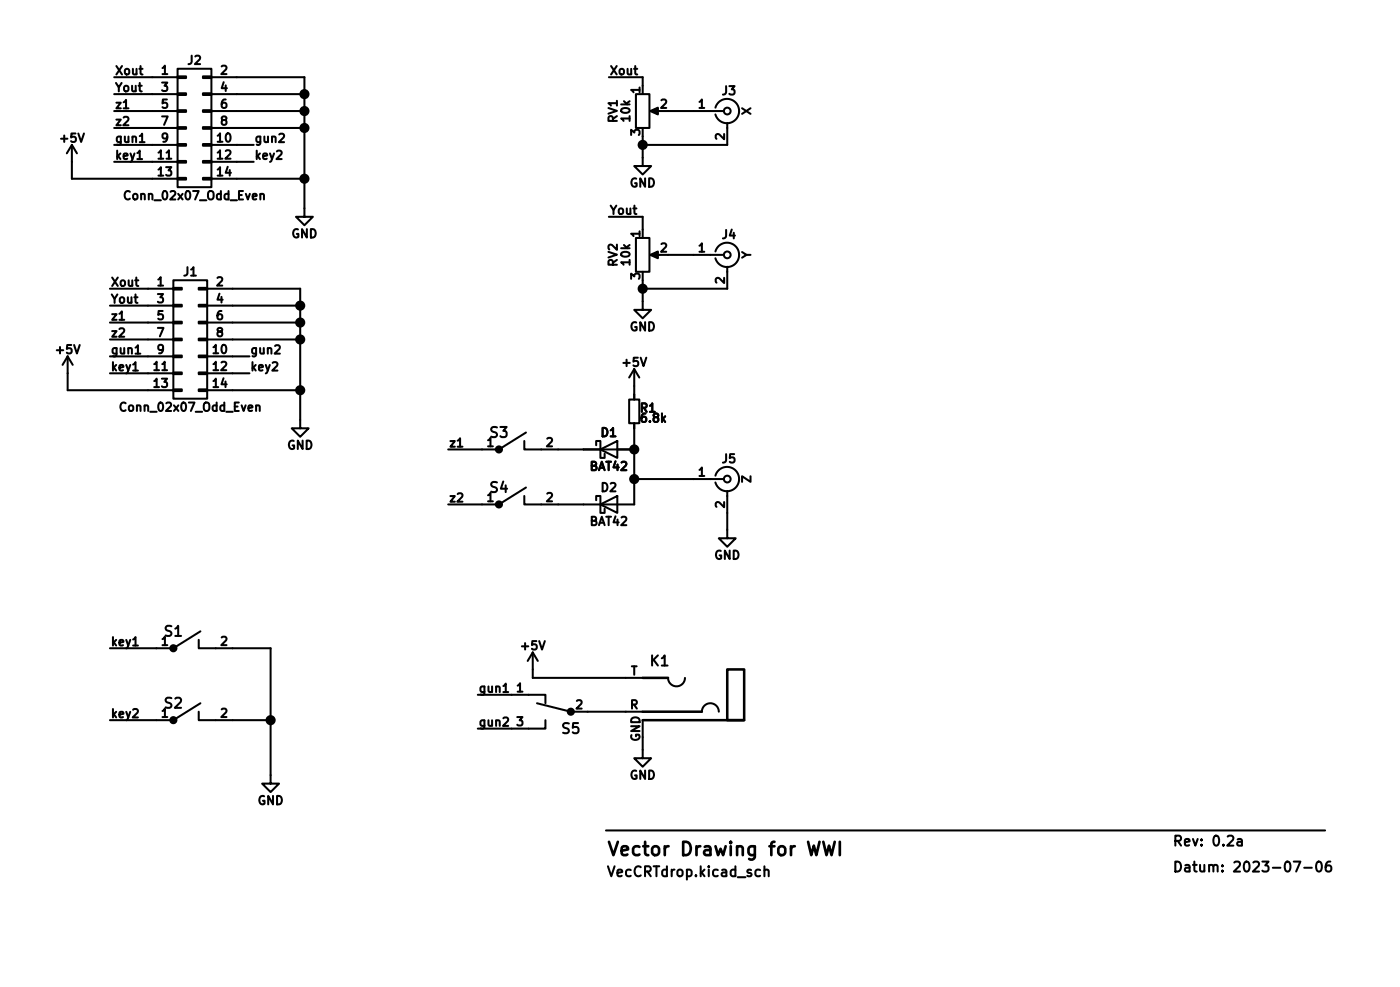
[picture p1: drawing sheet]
<svg xmlns="http://www.w3.org/2000/svg" width="210mm" height="148mm" viewBox="0 0 210 148" stroke-linecap="round" stroke-linejoin="round" font-family="sans-serif">
<g fill="none" stroke="#000" stroke-width=".3">
<path d="M17.1 16.7h9.6M17.1 11.6h9.6M17.1 14.1h9.6M17.1 19.2h9.6M18.6 16.3h.7M20.9 10.3h.5M21.1 9.9v1.1l.3 .2M26.7 19.1h1.2v.2h-1.2zM26.7 16.5h1.2v.3h-1.2zM26.7 14h1.2v.3h-1.2zM26.7 11.5h1.2v.2h-1.2zM26.7 10.3h5v17.8h-5z"/>
<path d="M30.5 19.1h1.2v.2h-1.2zM30.5 16.5h1.2v.3h-1.2zM30.5 14h1.2v.3h-1.2zM30.5 11.5h1.2v.2h-1.2zM31.7 11.6h14v20.9h1.3l-1.3 1.3-1.3-1.3h1.3M31.7 16.7h14M31.7 14.1h14M31.7 19.2h14M91.4 11.6h5.1v2.5M95.2 10.3h.5M95.4 9.9v1.1l.3 .2M95.5 14.1h2v5.1h-2z"/>
<path d="M98 16.7h1.1M100.3 16.7h8.4M107.4 16.2a1.81 1.81 0 0 1 2.8-1 1.81 1.81 0 0 1 0 2.9 1.81 1.81 0 0 1-2.8-.9M109.2 18.4v3.4h-12.7M10.8 21.8l-.8 1.2M10.8 21.8v5h15.9M10.8 21.8l.8 1.2M11.8 20l.4 1.3 .4-1.3M17.1 21.8h9.6M17.1 24.3h9.6M20.6 23.9h.7M21 21.3h.7"/>
<path d="M25 23.8h.7M26.7 26.7h1.2v.3h-1.2zM26.7 24.2h1.2v.2h-1.2zM26.7 21.6h1.2v.3h-1.2zM30.5 26.7h1.2v.3h-1.2zM30.5 24.2h1.2v.2h-1.2zM30.5 21.6h1.2v.3h-1.2zM31.7 21.8h6.4M31.7 24.3h6.4M31.7 26.8h14M37.9 29.5l.7-.1-.1-.2-.4-.1-.2 .2 .1 .6h.5M39.1 29.2l.2-.1 .3 .1v.7"/>
<path d="M39.1 29.1v.8M41.9 20.2l.5-.1 .2 .1 .1 .2-.8 .9h.8M91.4 32.5h5.1v3.2M95.5 35.7h2v5.1h-2zM96.5 20.5v4.4h1.3l-1.3 1.3-1.3-1.3h1.3M98 38.3h1.1M100.3 38.3h8.4M107.4 37.8a1.81 1.81 0 0 1 2.8-1 1.81 1.81 0 0 1 0 2.9 1.81 1.81 0 0 1-2.8-.9M10.2 53.5l-.8 1.3M10.2 53.5v5.1h15.8M10.2 53.5l.7 1.3M11.1 51.8l.5 1.3 .4-1.3"/>
<path d="M16.5 43.3h9.5M16.5 53.5h9.5M16.5 56h9.5M16.5 45.9h9.5M16.5 48.4h9.5M16.5 51h9.5M17.9 48h.8M20 55.6h.7M20.3 42.1h.5M20.4 53.1h.7M20.5 41.7v1l.3 .2M24.4 55.6h.7"/>
<path d="M26 58.5h1.3v.2h-1.3zM26 55.9h1.3v.3h-1.3zM26 53.4h1.3v.2h-1.3zM26 50.8h1.3v.3h-1.3zM26 48.3h1.3v.2h-1.3zM26 45.8h1.3v.2h-1.3zM26 43.2h1.3v.3h-1.3zM26 42.1h5.1v17.8h-5.1zM29.8 58.5h1.3v.2h-1.3zM29.8 55.9h1.3v.3h-1.3zM29.8 53.4h1.3v.2h-1.3zM29.8 50.8h1.3v.3h-1.3z"/>
<path d="M29.8 48.3h1.3v.2h-1.3zM29.8 45.8h1.3v.2h-1.3zM29.8 43.2h1.3v.3h-1.3zM31.1 43.3h14v21h1.3l-1.3 1.3-1.3-1.3h1.3M31.1 53.5h6.4M31.1 56h6.4M31.1 58.6h14M31.1 45.9h14M31.1 48.4h14M31.1 51h14M41.3 51.9l.5-.1 .2 .1v.3l-.8 .9h.8M94.5 60h1.5v3.5h-1.5z"/>
<path d="M95.2 55.4v4.6M95.2 55.4l-.7 1.3M95.2 55.4l.8 1.3M96.2 53.7l.4 1.3 .5-1.3M96.5 42.1v4.4h1.3l-1.3 1.3-1.3-1.3h1.3M109.2 40v3.3h-12.7M37.3 61.3l.6-.1v-.3l-.4-.1-.2 .2 .1 .6h.5M38.5 61l.1-.2 .3 .1 .1 .8M38.5 60.8v.9M68.7 67.1h.8M78.7 66.2v1.3h16.5M79 64.9l-4.1 2.6h-7.6"/>
<path d="M79 73.2l-4.1 2.5h-7.6M89.5 66.8v-.6h.7v2.5h.6v-.6M89.5 75.1v-.6h.7v2.5h.6v-.6M90.2 67.5l2.5-1.3v2.5zM90.2 75.7l2.5-1.2v2.5zM95.2 63.5v12.2h-16.5v-1.2M95.2 71.9h13.5M107.4 71.4a1.81 1.81 0 0 1 2.8-1 1.81 1.81 0 0 1 0 3 1.81 1.81 0 0 1-2.8-1M109.2 73.7v7.1h1.3l-1.3 1.3-1.3-1.3h1.3M20 96.9h.7M29.8 96v1.3h10.8v20.3h1.3l-1.3 1.3-1.2-1.3h1.2M30.1 94.8l-4.1 2.5h-9.5"/>
<path d="M80 98l-.8 1.2M80 98v3.8h16.5M80 98l.8 1.2M81 96.2l.4 1.3 .4-1.3M29.8 106.8v1.3h10.8M30.1 105.6l-4.1 2.5h-9.5M71.8 104.3h10.1v1.3M75.6 107.8l.5-.1 .2 .1v.3l-.8 .9h.8M75.6 103.9h.7M80.6 105.6l5.1 1.2h10.8M81.9 108.1v1.3h-10.1M96.5 110.7v3.1h1.3l-1.3 1.3-1.3-1.3h1.3"/>
<path d="M100.3 101.8a1.27 1.27 0 0 0 1.3 1.2 1.27 1.27 0 0 0 1.3-1.2M105.4 106.8a1.27 1.27 0 0 1 1.3-1.2 1.27 1.27 0 0 1 1.2 1.2M91 124.7h108M114.2 130.6l-.5-.1-.3 .3v.5l.2 .2h.6M114.8 130.7a.37 .37 0 0 1 .6 .1v.7M114.8 130v1.5M183.6 130.7v.1M183.6 129.9v.2M195.9 130.3h1.1M197.9 129.4l.3-.1a.94 .94 0 0 1 0 1.5h-.2a1 1 0 0 1-.1-1.4zM199.8 129.3a.59 .59 0 0 0-.7 .7v.6l.1 .2h.5l.2-.1v-.5l-.1-.2-.4-.1-.3 .3"/>
<circle cx="109.2" cy="16.7" r=".51"/>
<circle cx="109.2" cy="38.3" r=".51"/>
<circle cx="109.2" cy="71.9" r=".51"/>
</g>
<g fill="#000" stroke="#000" stroke-width=".3">
<path d="M97.7 16.7l1.1-.5v1zM97.7 38.3l1.1-.5v1z"/>
<circle cx="45.7" cy="14.1" r=".61"/>
<circle cx="45.7" cy="19.2" r=".61"/>
<circle cx="45.7" cy="16.7" r=".61"/>
<circle cx="45.7" cy="26.8" r=".61"/>
<circle cx="96.5" cy="21.8" r=".61"/>
<circle cx="45.1" cy="51" r=".61"/>
<circle cx="45.1" cy="45.9" r=".61"/>
<circle cx="45.1" cy="58.6" r=".61"/>
<circle cx="45.1" cy="48.4" r=".61"/>
<circle cx="96.5" cy="43.3" r=".61"/>
<circle cx="74.9" cy="75.7" r=".46"/>
<circle cx="74.9" cy="67.5" r=".46"/>
<circle cx="95.2" cy="71.9" r=".61"/>
<circle cx="95.2" cy="67.5" r=".61"/>
<circle cx="26" cy="97.3" r=".46"/>
<circle cx="26" cy="108.1" r=".46"/>
<circle cx="40.6" cy="108.1" r=".61"/>
<circle cx="85.7" cy="106.8" r=".46"/>
</g>
<path d="M96.5 108.1h15.3M96.5 106.8h8.9M96.5 101.8h3.8M109.2 100.5h2.6v7.6h-2.6z" fill="none" stroke="#000" stroke-width=".38"/>
<g font-size="2.8">
<text x="91" y="129.1">Vector</text>
<text x="102.3" y="129.1">Drawing</text>
<text x="115.9" y="129.1">for</text>
<text x="122" y="129.1">WWI</text>
</g>
<g font-size="2.1">
<text x="73.3" y="66.2">S3</text>
<text x="73.3" y="74.4">S4</text>
<text x="24.4" y="96">S1</text>
<text x="97.4" y="100.4">K1</text>
<text x="24.4" y="106.8">S2</text>
<text x="84.1" y="110.6">S5</text>
<text x="176" y="131.4">Datum:</text>
<text x="176" y="127.5">Rev:</text>
<text x="182.1" y="127.5">0.2a</text>
<text x="185.2" y="131.4">2023-07-06</text>
<text x="91" y="132.1">VecCRTdrop.kicad_sch</text>
</g>
<g font-size="1.8">
<text x="17.1" y="11.2">Xout</text>
<text x="24" y="11.2">1</text>
<text x="28" y="10.1">J2</text>
<text x="32.9" y="11.2">2</text>
<text x="91.4" y="11.2">Xout</text>
<text x="17.1" y="13.8">Yout</text>
<text x="17.1" y="16.3">z1</text>
<text x="24" y="13.7">3</text>
<text x="24" y="16.3">5</text>
<text x="32.9" y="13.7">4</text>
<text x="32.9" y="16.3">6</text>
<text x="96.1" y="14.3" transform="rotate(-90 96.1 14.3)">1</text>
<text x="98.9" y="16.3">2</text>
<text x="104.7" y="16.3">1</text>
<text x="108.2" y="14.6">J3</text>
<text x="113.2" y="17.4" transform="rotate(-90 113.2 17.4)">X</text>
<text x="8.7" y="21.8">+5V</text>
<text x="17.1" y="18.9">z2</text>
<text x="17.1" y="21.4">gun1</text>
<text x="17.1" y="23.9">key1</text>
<text x="23.4" y="23.9">11</text>
<text x="24" y="18.8">7</text>
<text x="24" y="21.3">9</text>
<text x="32.3" y="21.3">10</text>
<text x="32.3" y="23.9">12</text>
<text x="32.9" y="18.8">8</text>
<text x="38.1" y="23.9">key2</text>
<text x="38.1" y="21.4">gun2</text>
<text x="93.1" y="18.6" transform="rotate(-90 93.1 18.6)">RV1</text>
<text x="95" y="18.5" transform="rotate(-90 95 18.5)">10k</text>
<text x="96.1" y="20.6" transform="rotate(-90 96.1 20.6)">3</text>
<text x="108.8" y="21.2" transform="rotate(-90 108.8 21.2)">2</text>
<text x="23.4" y="26.4">13</text>
<text x="32.3" y="26.4">14</text>
<text x="94.4" y="28.5">GND</text>
<text x="18.3" y="30.4">Conn_02x07_Odd_Even</text>
<text x="91.4" y="32.2">Yout</text>
<text x="96.1" y="35.8" transform="rotate(-90 96.1 35.8)">1</text>
<text x="27.3" y="41.8">J1</text>
<text x="43.6" y="36.1">GND</text>
<text x="93.1" y="40.2" transform="rotate(-90 93.1 40.2)">RV2</text>
<text x="95" y="40.1" transform="rotate(-90 95 40.1)">10k</text>
<text x="98.9" y="37.9">2</text>
<text x="104.7" y="37.9">1</text>
<text x="108.2" y="36.2">J4</text>
<text x="113.2" y="39" transform="rotate(-90 113.2 39)">Y</text>
<text x="16.5" y="43">Xout</text>
<text x="16.5" y="45.5">Yout</text>
<text x="23.4" y="42.9">1</text>
<text x="23.4" y="45.5">3</text>
<text x="32.3" y="42.9">2</text>
<text x="32.3" y="45.5">4</text>
<text x="96.1" y="42.2" transform="rotate(-90 96.1 42.2)">3</text>
<text x="108.8" y="42.8" transform="rotate(-90 108.8 42.8)">2</text>
<text x="8.1" y="53.5">+5V</text>
<text x="16.5" y="53.2">gun1</text>
<text x="16.5" y="48.1">z1</text>
<text x="16.5" y="50.6">z2</text>
<text x="23.4" y="48">5</text>
<text x="23.4" y="50.6">7</text>
<text x="23.4" y="53.1">9</text>
<text x="31.7" y="53.1">10</text>
<text x="32.3" y="48">6</text>
<text x="32.3" y="50.6">8</text>
<text x="37.5" y="53.2">gun2</text>
<text x="94.4" y="50.1">GND</text>
<text x="16.5" y="55.7">key1</text>
<text x="22.8" y="55.6">11</text>
<text x="22.8" y="58.2">13</text>
<text x="31.7" y="55.6">12</text>
<text x="31.7" y="58.2">14</text>
<text x="37.5" y="55.7">key2</text>
<text x="93.2" y="55.4">+5V</text>
<text x="17.7" y="62.1">Conn_02x07_Odd_Even</text>
<text x="90" y="66">D1</text>
<text x="95.9" y="62.3">R1</text>
<text x="95.9" y="63.8">6.8k</text>
<text x="43" y="67.9">GND</text>
<text x="67.3" y="67.1">z1</text>
<text x="72.9" y="67.1">1</text>
<text x="81.8" y="67.1">2</text>
<text x="88.4" y="71">BAT42</text>
<text x="104.7" y="71.5">1</text>
<text x="108.2" y="69.9">J5</text>
<text x="67.3" y="75.4">z2</text>
<text x="72.9" y="75.3">1</text>
<text x="81.8" y="75.3">2</text>
<text x="90" y="74.2">D2</text>
<text x="108.8" y="76.5" transform="rotate(-90 108.8 76.5)">2</text>
<text x="113.2" y="72.7" transform="rotate(-90 113.2 72.7)">Z</text>
<text x="88.4" y="79.3">BAT42</text>
<text x="107.1" y="84.4">GND</text>
<text x="16.5" y="97">key1</text>
<text x="24" y="96.9">1</text>
<text x="32.9" y="96.9">2</text>
<text x="77.9" y="98">+5V</text>
<text x="94.6" y="101.4">T</text>
<text x="16.5" y="107.8">key2</text>
<text x="24" y="107.7">1</text>
<text x="32.9" y="107.7">2</text>
<text x="71.8" y="104">gun1</text>
<text x="77.3" y="103.9">1</text>
<text x="86.2" y="106.4">2</text>
<text x="94.5" y="106.4">R</text>
<text x="71.8" y="109">gun2</text>
<text x="77.3" y="109">3</text>
<text x="96.1" y="111.5" transform="rotate(-90 96.1 111.5)">GND</text>
<text x="94.4" y="117.4">GND</text>
<text x="38.6" y="121.2">GND</text>
</g>
</svg>
